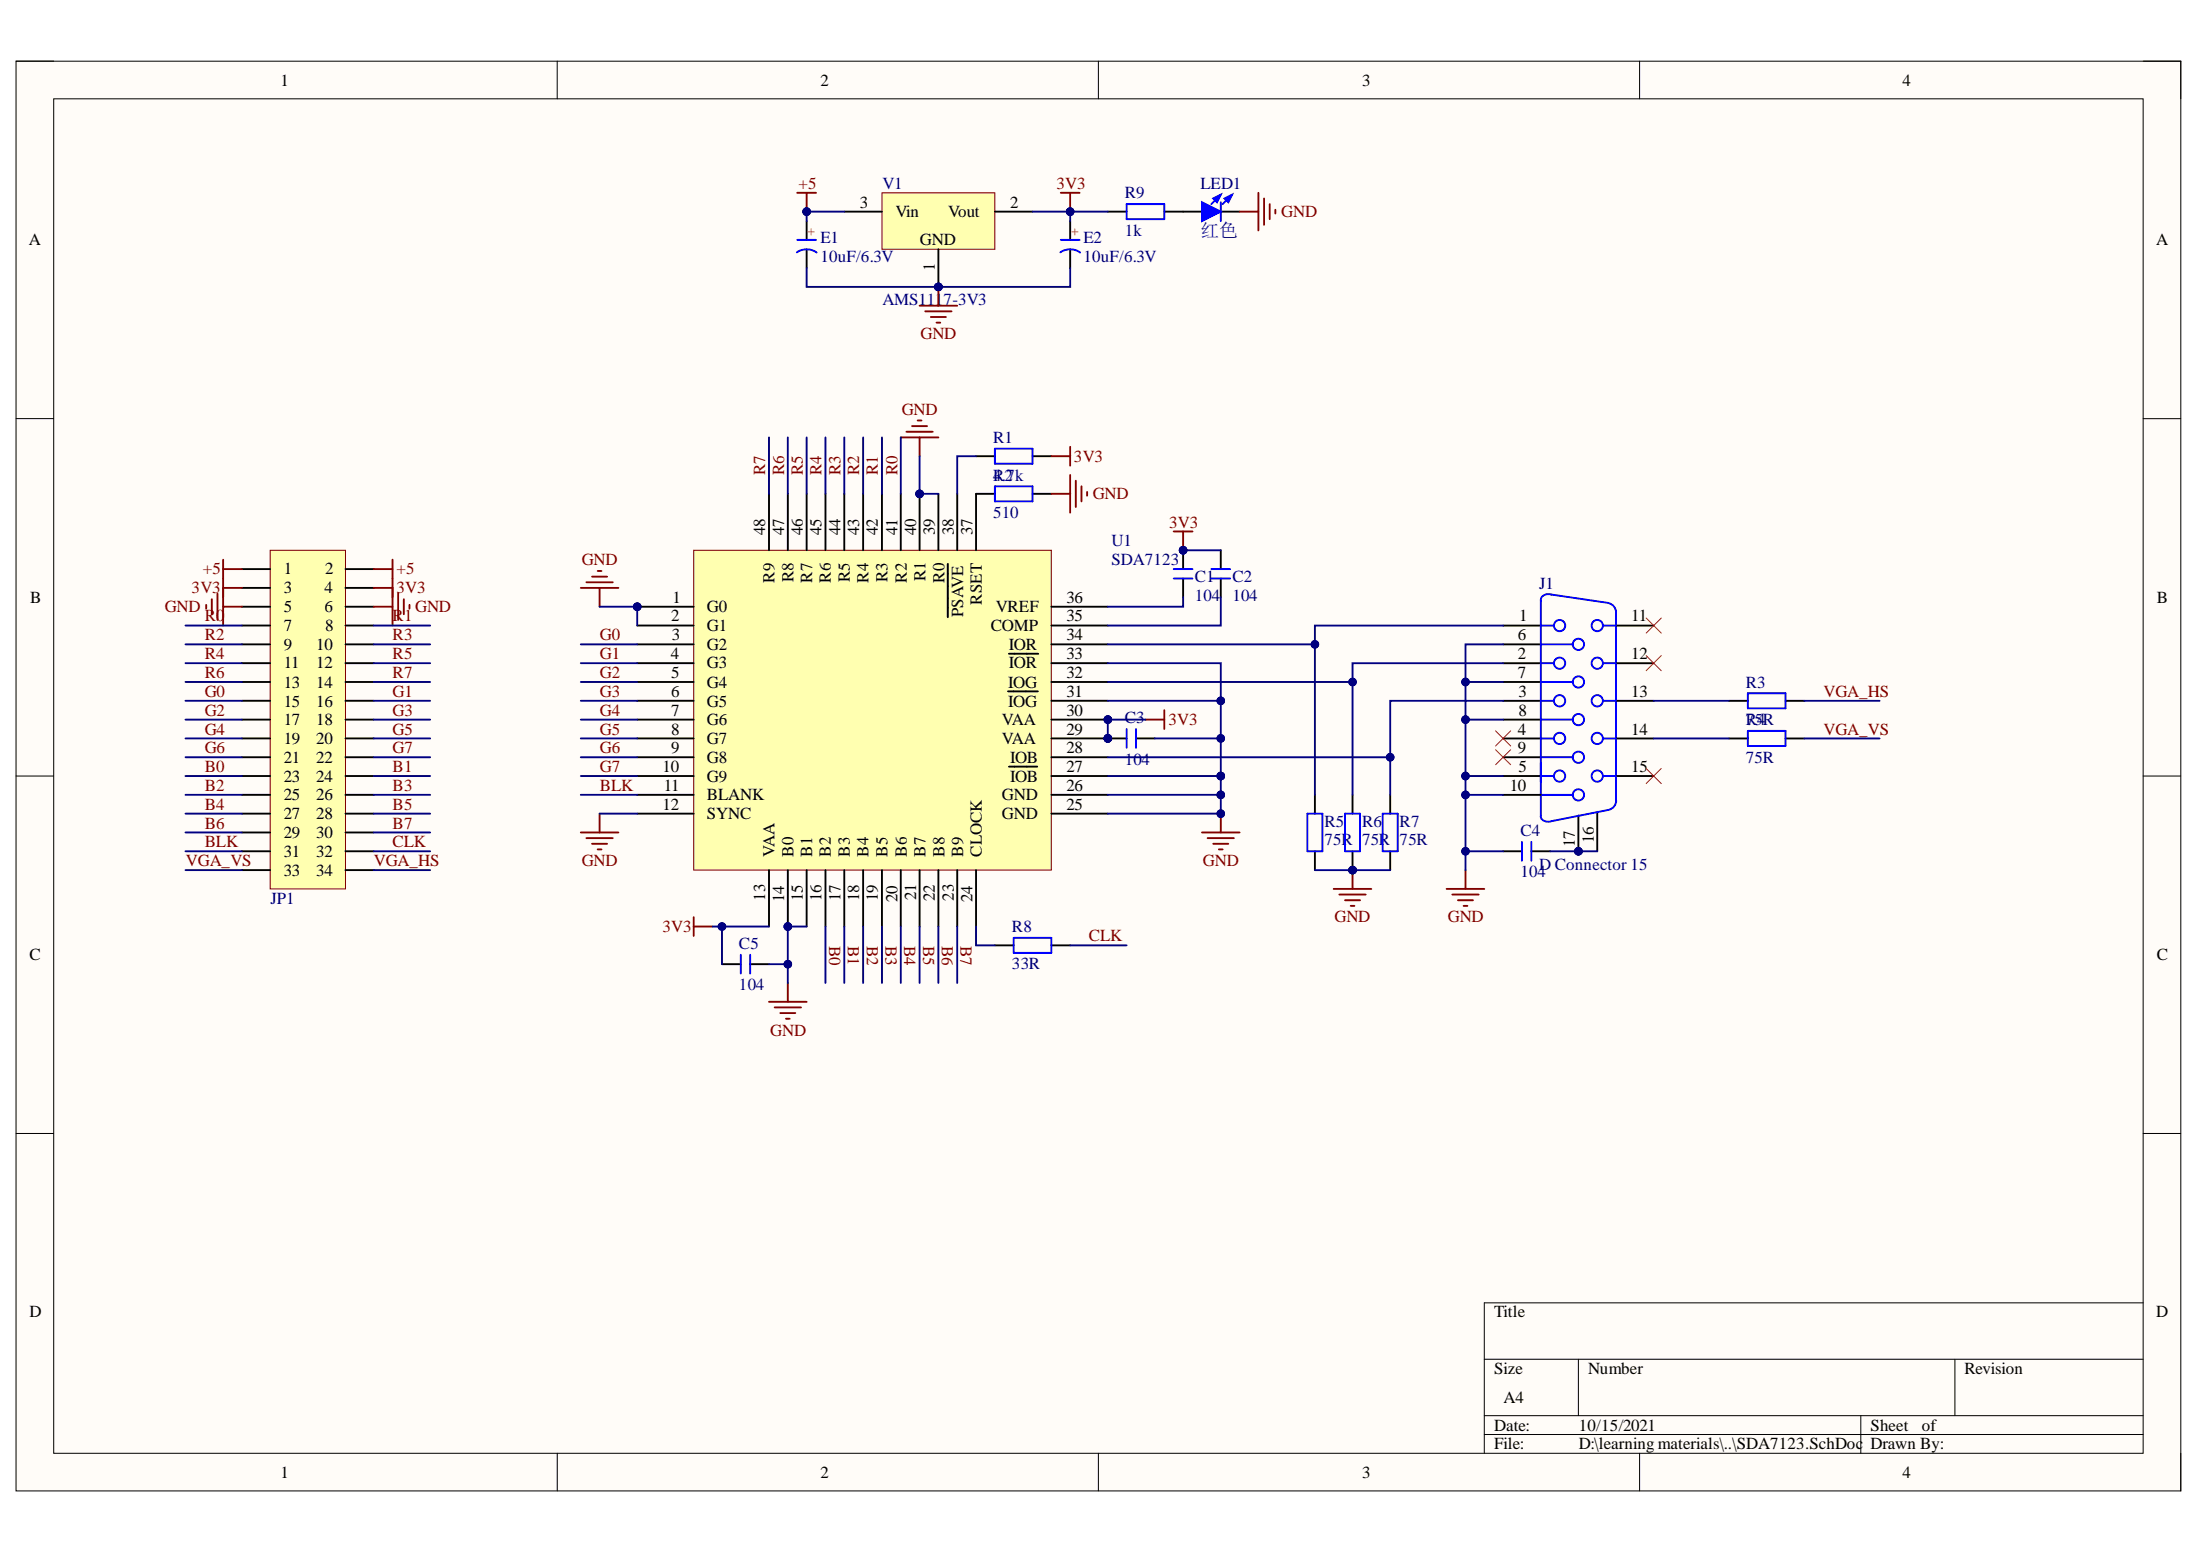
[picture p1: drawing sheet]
# Altium project SDA7123.PrjPcb
1 sheet, 21 parts. Net scope: global (net labels, ports and power ports of the same name join across sheets).
Board file: SDA7123.PcbDoc

## Sheet SDA7123.SchDoc
size A4

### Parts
C1  104  [C 0805_L]
C2  104  [C 0805_L]
C3  104  [C 0805_L]
C4  104  [C 0805_L]
C5  104  [C 0805_L]
E1  10uF/6.3V  [CD A(3216)]
E2  10uF/6.3V  [CD A(3216)]
J1  D Connector 15  [VGA15b]
JP1  Header 2X11  [HDR2.54-LI-2x17P]  (value not drawn)
LED1  红色  [LED 0805B]
R1  4.7k  [R 0805_L]
R2  510  [R 0805_L]
R3  75R  [R 0805_L]
R4  75R  [R 0805_L]
R5  75R  [R 0805_L]
R6  75R  [R 0805_L]
R7  75R  [R 0805_L]
R8  33R  [R 0805_L]
R9  1k  [R 0805_L]
U1  SDA7123  [LQFP48 7X7_N]
V1  AMS1117-3V3  [SOT223_L]

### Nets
3V3: C1.2 C2.2 C3.2 C5.1 E2.1(A) JP1.3 JP1.4 R1.2 R9.1 U1.13(VAA) U1.29(VAA) U1.30(VAA) V1.2(Vout)
+5: E1.1(A) JP1.1 JP1.2 V1.3(Vin)
GND: C3.1 C4.2 C5.2 E1.2(K) E2.2(K) J1.5 J1.6 J1.7 J1.8 J1.10 JP1.5 JP1.6 LED1.2(K) R2.2 R5.1 R6.1 R7.1 U1.1(G0) U1.2(G1) U1.12(SYNC) U1.14(B0) U1.15(B1) U1.25(GND) U1.26(GND) U1.27(~{IOB}) U1.31(~{IOG}) U1.33(~{IOR}) U1.39(R0) U1.40(R1) V1.1(GND)
B0: JP1.23 U1.16(B2)
B1: JP1.24 U1.17(B3)
B2: JP1.25 U1.18(B4)
B3: JP1.26 U1.19(B5)
B4: JP1.27 U1.20(B6)
B5: JP1.28 U1.21(B7)
B6: JP1.29 U1.22(B8)
B7: JP1.30 U1.23(B9)
BLK: JP1.31 U1.11(BLANK)
CLK: JP1.32 R8.2
G0: JP1.15 U1.3(G2)
G1: JP1.16 U1.4(G3)
G2: JP1.17 U1.5(G4)
G3: JP1.18 U1.6(G5)
G4: JP1.19 U1.7(G6)
G5: JP1.20 U1.8(G7)
G6: JP1.21 U1.9(G8)
G7: JP1.22 U1.10(G9)
R0: JP1.7 U1.41(R2)
R1: JP1.8 U1.42(R3)
R2: JP1.9 U1.43(R4)
R3: JP1.10 U1.44(R5)
R4: JP1.11 U1.45(R6)
R5: JP1.12 U1.46(R7)
R6: JP1.13 U1.47(R8)
R7: JP1.14 U1.48(R9)
VGA_HS: JP1.34 R3.1
VGA_VS: JP1.33 R4.1
NetC1_1: C1.1 U1.36(VREF)
NetC2_1: C2.1 U1.35(COMP)
NetC4_1: C4.1 J1.16(MH2) J1.17(MH1)
NetJ1_1: J1.1 R5.2 U1.34(IOR)
NetJ1_2: J1.2 R6.2 U1.32(IOG)
NetJ1_3: J1.3 R7.2 U1.28(IOB)
NetJ1_13: J1.13 R3.2
NetJ1_14: J1.14 R4.2
NetLED1_1: LED1.1(A) R9.2
NetR1_1: R1.1 U1.38(~{PSAVE})
NetR2_1: R2.1 U1.37(RSET)
NetR8_1: R8.1 U1.24(CLOCK)

Not connected (* = marked no-connect by the designer): J1 4* 9* 11* 12* 15*
